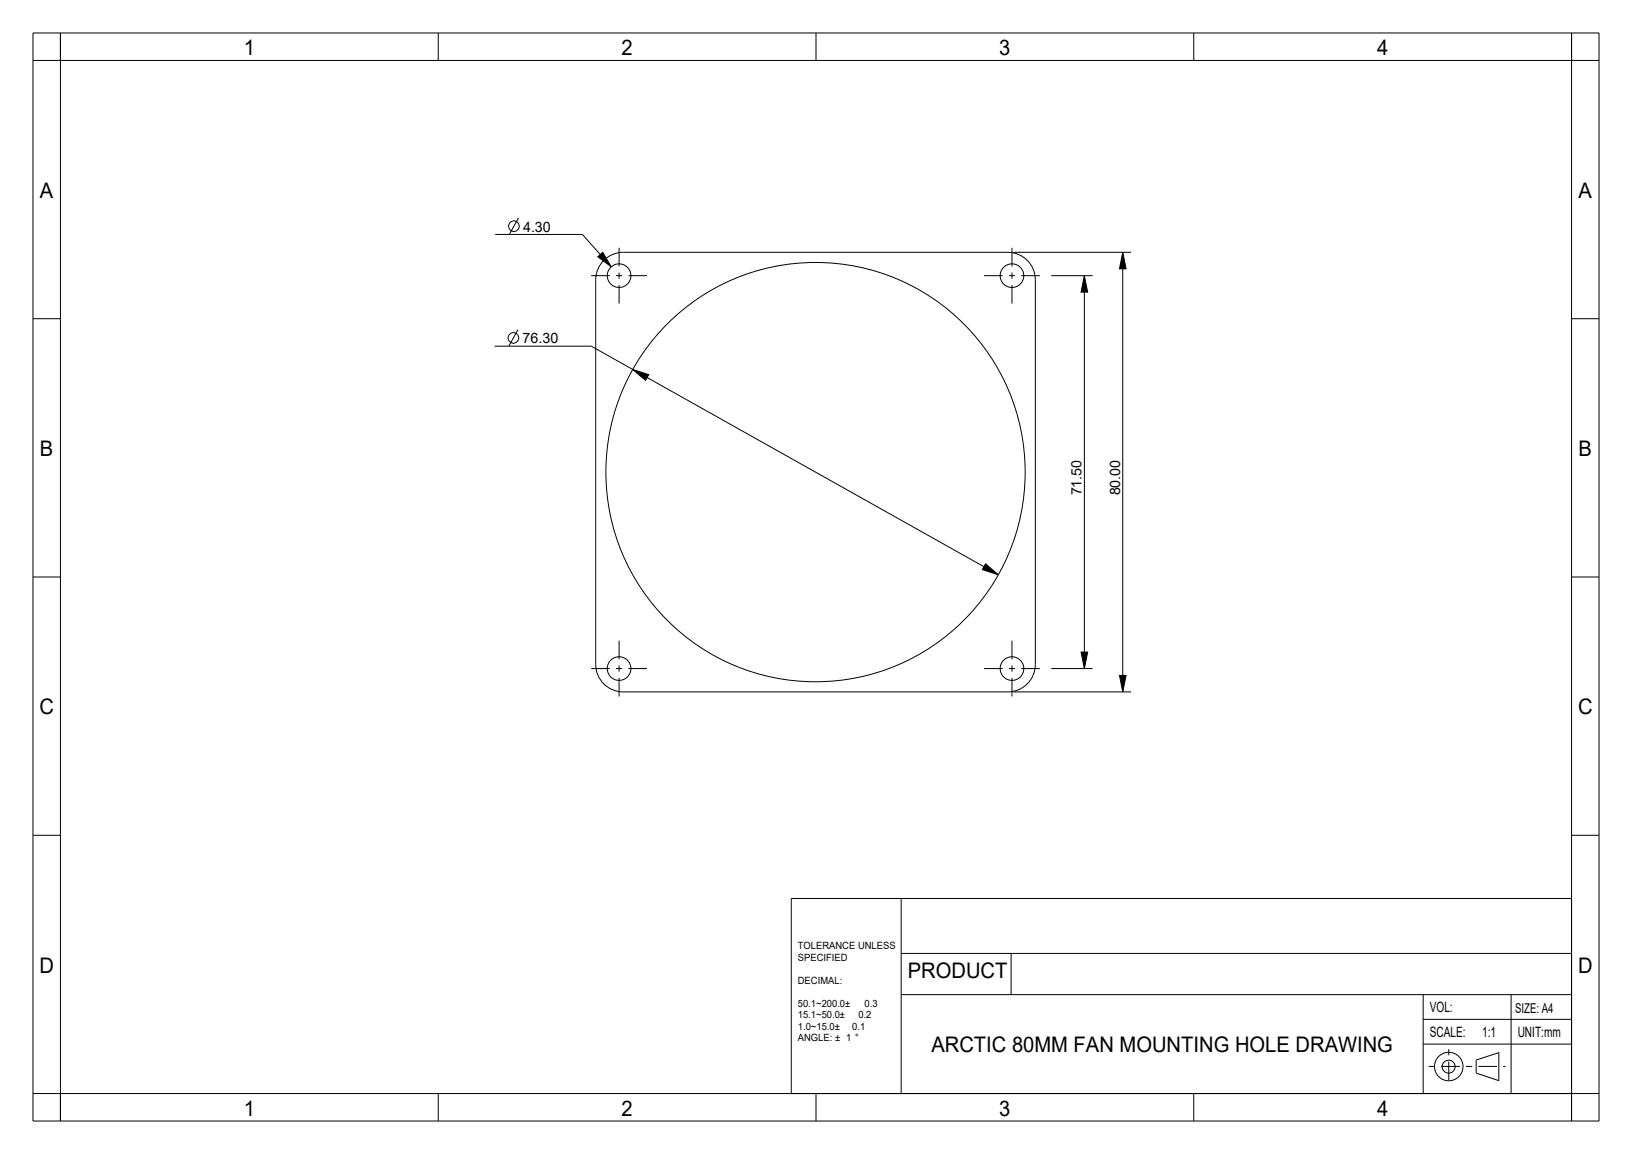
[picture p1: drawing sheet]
<svg xmlns="http://www.w3.org/2000/svg" width="297mm" height="210mm" viewBox="0 0 297 210" stroke-linecap="round" stroke-linejoin="round" font-family="sans-serif">
<g fill="none" stroke="#000" stroke-width=".18">
<path d="M6 6h285v198h-285zM6 11h285M11 6v198M79.7 6v5M148.5 6v5M217.3 6v5M286 6v198M94.4 39.7l-1.7 3M6 58h5M90.1 42.7h15.9l5.2 5.9M94.3 60l-1.7 3M108.8 46.7l.9-.8 1.5 2.7z"/>
<path d="M109.6 47.7a5 5 0 0 1 3.8-1.8h70a5 5 0 0 1 5 5v70a5 5 0 0 1-5 5h-70a5 5 0 0 1-5-5v-70a5 5 0 0 1 1.2-3.2zM184.4 45.9h21.4M191.3 50.2h7.5M197.3 50.2l.6 3h-1.2zM197.3 50.2v71.5M204.3 45.9l.6 3h-1.2zM204.3 45.9v80M286 58h5M90 63h17.6l74.1 41.6M115.2 67.2l2.9 1-.6 1zM6 105h5M179.4 102.6l2.3 2-2.9-1z"/>
<path d="M196.7 118.7h1.2l-.6 3zM286 105h5M184.4 125.9h21.4M191.3 121.7h7.5M203.7 122.9h1.2l-.6 3zM6 152h5M286 152h5M164 173.5h122M164 163.5v35.5M184 173.5v7.5M286 163.5h-142v35.5M6 199h285"/>
<path d="M79.7 199v5M148.5 199v5M164 181h122M217.3 199v5M259 190h27M259 185.5h27M259 181v18M268.6 192.9l4.2-1.4v5.2M268.6 192.9l.1 2.4 4.1 1.4M275 181v18"/>
<circle cx="93.5" cy="41.2" r=".98"/>
<circle cx="93.4" cy="61.5" r=".98"/>
<circle cx="263.6" cy="194.1" r="1.18"/>
<circle cx="263.7" cy="194.1" r="2.59"/>
</g>
<path d="M108.8 46.7l.9-.8 1.5 2.7zM197.3 50.2l.6 3h-1.2zM204.3 45.9l.6 3h-1.2zM115.2 67.2l2.9 1-.6 1zM179.4 102.6l2.3 2-2.9-1zM196.7 118.7h1.2l-.6 3zM203.7 122.9h1.2l-.6 3z" fill="#000"/>
<path d="M260 194.1h14M263.7 190.9v6.3" fill="none" stroke="#000" stroke-width=".18" stroke-dasharray="1.1 1.1 3.4 1.1" stroke-linecap="butt"/>
<!-- layer: 02___PRT_ALL_AXES -->
<g fill="none" stroke="#000" stroke-width=".18" stroke-dasharray="1.1 1.1 3.4 1.1" stroke-dashoffset=".6" stroke-linecap="butt">
<path d="M112.7 50.2v6.1M112.7 50.2v-6.2M112.7 50.2h-6.2M112.7 50.2h6.1M184.2 50.2v6.1M184.2 50.2v-6.2M184.2 50.2h-6.2M184.2 50.2h6.1M112.7 121.7v6.1M112.7 121.7v-6.2M112.7 121.7h-6.2M112.7 121.7h6.1"/>
<path d="M184.2 121.7h-6.2M184.2 121.7h6.1M184.2 121.7v6.1M184.2 121.7v-6.2"/>
</g>
<g fill="none" stroke="#000" stroke-width=".18">
<circle cx="112.7" cy="50.2" r="2.15"/>
<circle cx="184.2" cy="50.2" r="2.15"/>
<circle cx="148.4" cy="85.9" r="38.2"/>
<circle cx="112.7" cy="121.7" r="2.15"/>
<circle cx="184.2" cy="121.7" r="2.15"/>
</g>
<g font-size="3.9">
<text x="44.4" y="10">1</text>
<text x="113.1" y="10">2</text>
<text x="181.9" y="10">3</text>
<text x="250.6" y="10">4</text>
<text x="7.3" y="36">A</text>
<text x="287.3" y="36">A</text>
<text x="7.3" y="83">B</text>
<text x="287.3" y="83">B</text>
<text x="7.2" y="130">C</text>
<text x="287.2" y="130">C</text>
<text x="7.2" y="177">D</text>
<text x="165.2" y="178">PRODUCT</text>
<text x="287.2" y="177">D</text>
<text x="169.5" y="191.5">ARCTIC 80MM FAN MOUNTING HOLE DRAWING</text>
<text x="44.4" y="203">1</text>
<text x="113.1" y="203">2</text>
<text x="181.9" y="203">3</text>
<text x="250.6" y="203">4</text>
</g>
<g font-size="2.6">
<text x="95.2" y="42.2">4.30</text>
<text x="95.1" y="62.5">76.30</text>
<text x="196.8" y="90.2" transform="rotate(-90 196.8 90.2)">71.50</text>
<text x="203.8" y="90.2" transform="rotate(-90 203.8 90.2)">80.00</text>
<text x="260.2" y="184.3">VOL:</text>
<text x="260.2" y="188.8">SCALE:</text>
<text x="269.7" y="188.8">1:1</text>
<text x="276.2" y="188.8">UNIT:mm</text>
</g>
<text font-size="2.5" x="275.8" y="184.4">SIZE: A4</text>
<g font-size="1.8">
<text x="145.2" y="172.7">TOLERANCE UNLESS</text>
<text x="145.2" y="174.8">SPECIFIED</text>
<text x="145.2" y="179">DECIMAL:</text>
<text x="145.2" y="183.2">50.1~200.0±</text>
<text x="145.2" y="185.3">15.1~50.0±</text>
<text x="156.2" y="185.3">0.2</text>
<text x="157.3" y="183.2">0.3</text>
<text x="145.2" y="187.4">1.0~15.0±</text>
<text x="145.2" y="189.5">ANGLE: ± 1 °</text>
<text x="155.1" y="187.4">0.1</text>
</g>
</svg>
